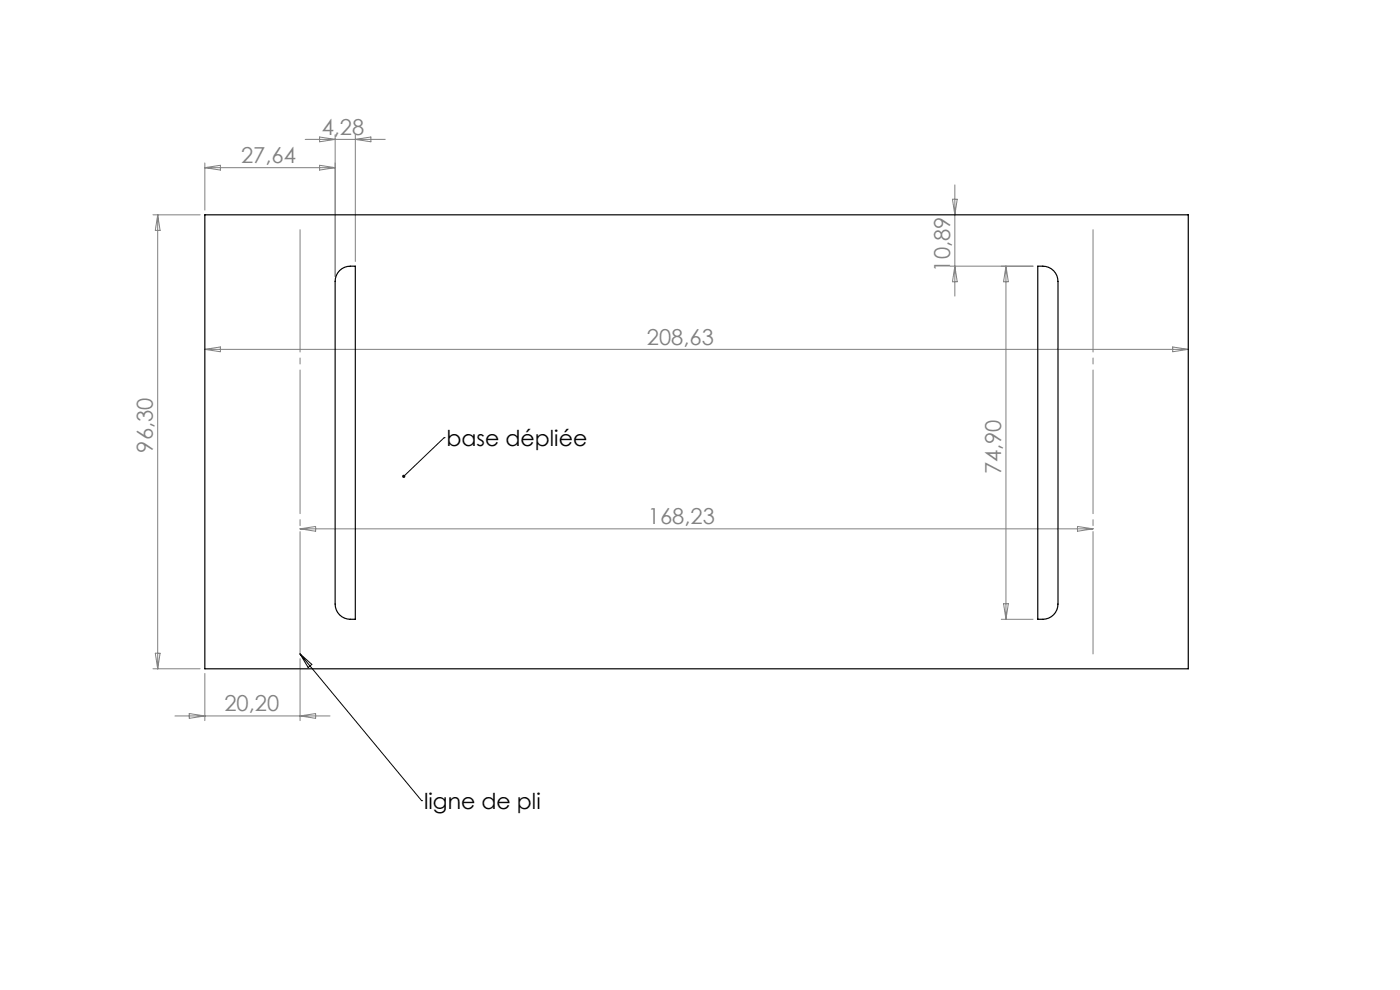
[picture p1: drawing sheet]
<svg xmlns="http://www.w3.org/2000/svg" width="297mm" height="210mm" viewBox="0 0 297 210" stroke-linecap="round" stroke-linejoin="round" font-family="sans-serif">
<g fill="none" stroke="#808080" stroke-width=".21">
<path d="M43.5 34.6v10M43.5 35.6h27.6M43.5 35.6l3.3-.5v1zM64.7 29.6h17M67.8 35.1l3.3 .5-3.3 .5zM67.8 29.1l3.3 .5-3.3 .5zM71.1 28.6v30.1M75.4 28.6v26.9M75.4 29.6l3.3-.5v1zM202.6 39.2v23.6M32.5 45.6h10M33.5 45.6v96.3"/>
<path d="M33.5 45.6l.5 3.3h-1.1zM201.6 56.5h17.6M202.1 42.3h1l-.5 3.3zM202.6 56.5l.5 3.3h-1zM213.4 56.5l.5 3.3h-1zM213.4 56.5v74.9M43.5 74.1l3.3-.5v1zM43.5 74.1h208.6M248.8 73.6l3.3 .5-3.3 .5zM63.7 112.2l3.3-.5v1zM63.7 112.2h168.2M228.6 111.7l3.3 .5-3.3 .5z"/>
<path d="M32.9 138.6h1.1l-.5 3.3zM63.7 139.7v13.2M212.4 131.4h6.8M212.9 128.1h1l-.5 3.3zM32.5 141.9h10M37.1 151.9h32.9M40.2 151.4l3.3 .5-3.3 .5zM43.5 142.9v10M63.7 151.9l3.3-.5v1z"/>
</g>
<path d="M231.9 48.7v90M63.7 138.7v-90" fill="none" stroke="#808080" stroke-width=".21" stroke-dasharray="30.5 1.3 1.3 1.3" stroke-dashoffset="4.5"/>
<path d="M94.2 92.8h.1M94.2 92.8l-8.6 8.2M63.7 138.7l25.7 31.1M63.7 138.7l2.5 2.2-.8 .7zM89.4 169.8h.1" fill="none" stroke="#000" stroke-width=".21"/>
<path d="M85.4 100.8a.34 .34 0 0 1 .5 0 .34 .34 0 0 1 0 .5 .34 .34 0 0 1-.5 0l.2-.3-.2 .3z" fill="#000"/>
<path d="M43.5 45.6h208.6v96.3h-208.6zM72 57.4a3.7 3.7 0 0 1 3.4-.9v74.9a3.4 3.4 0 0 1-4.3-3.2v-68.5a3.2 3.2 0 0 1 .9-2.3zM220.2 56.5a3.4 3.4 0 0 1 4.2 3.2v68.5a3.2 3.2 0 0 1-3.2 3.2h-1z" fill="none" stroke="#000" stroke-width=".25"/>
<g font-size="4.7" fill="#808080">
<text x="68.2" y="28.6">4,28</text>
<text x="51.1" y="34.6">27,64</text>
<text x="201.6" y="57.6" transform="rotate(-90 201.6 57.6)">10,89</text>
<text x="137.2" y="73.1">208,63</text>
<text x="32.4" y="96" transform="rotate(-90 32.4 96)">96,30</text>
<text x="212.4" y="100.6" transform="rotate(-90 212.4 100.6)">74,90</text>
<text x="137.4" y="111.2">168,23</text>
<text x="47.6" y="150.9">20,20</text>
</g>
<g font-size="4.7">
<text x="94.7" y="94.6">base dépliée</text>
<text x="90" y="171.7">ligne de pli</text>
</g>
</svg>
